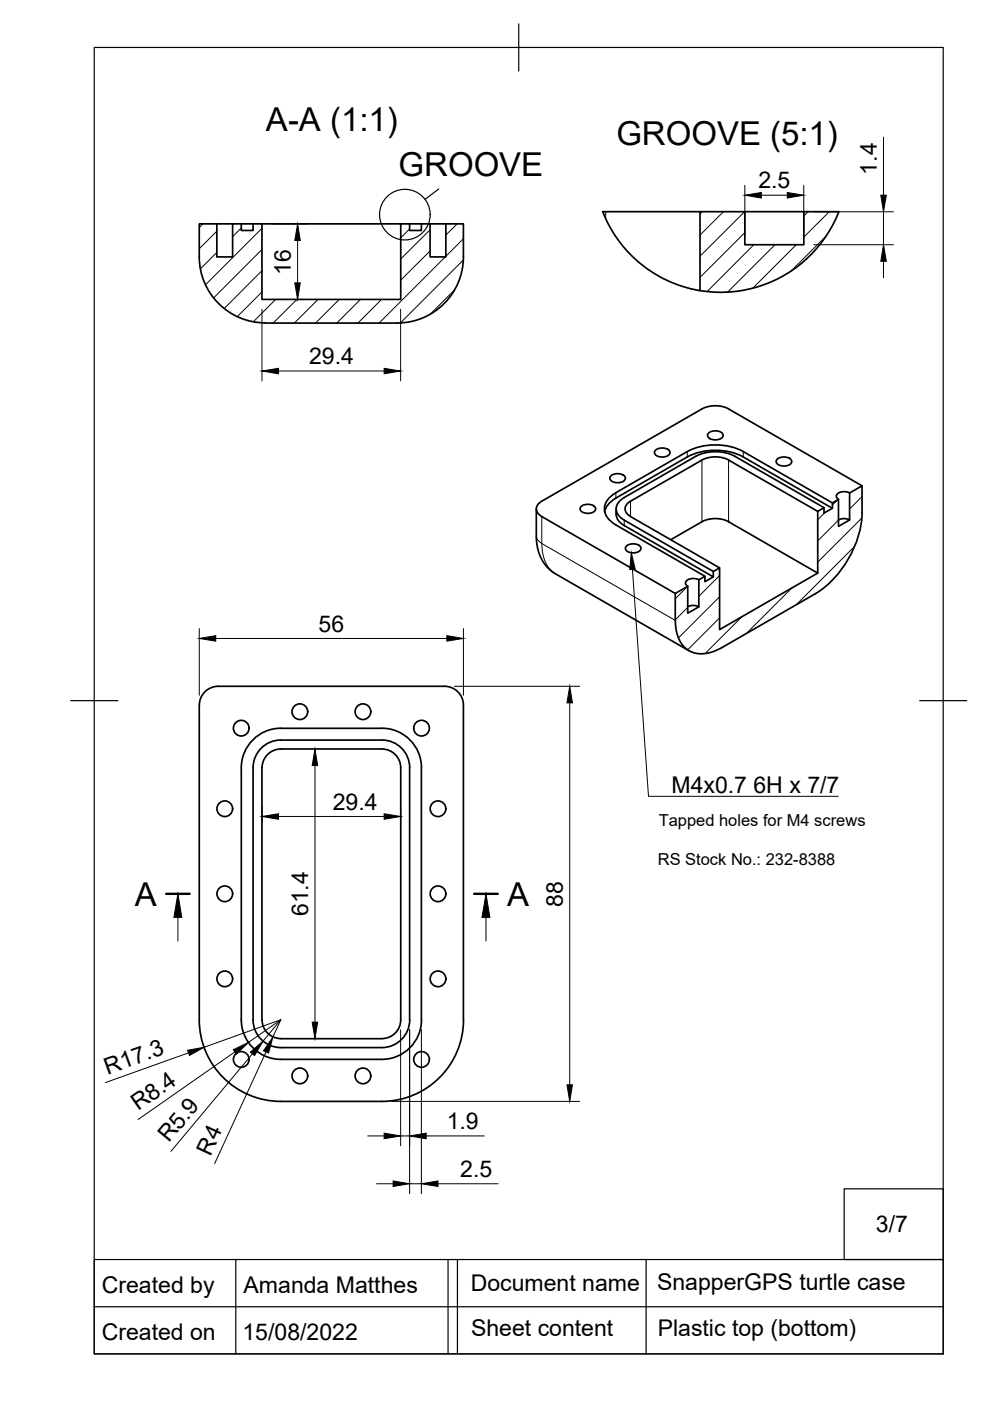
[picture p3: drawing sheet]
<svg xmlns="http://www.w3.org/2000/svg" width="210mm" height="297mm" viewBox="0 0 210 297" stroke-linecap="round" stroke-linejoin="round" font-family="sans-serif">
<!-- layer: Visible -->
<g fill="none" stroke="#000" stroke-width=".36">
<path d="M42.2 54.5a14 14 0 0 0 14.1 14M42.2 54.5v-7h3.8v7h3.3v-7h1.9v1.4h2.5v-1.4h1.8v16h29.5v-16h1.8v1.4h2.5v-1.4h1.9v7h3.3v-7h3.8v7M46 47.5h3.3M51.2 47.5h2.5M55.5 47.5h29.5M86.8 47.5h2.5M91.2 47.5h3.3M98.3 54.5a14 14 0 0 1-14 14M148.4 44.9h9.5v7h12.5v-7h7.5a26.9 26.9 0 0 1-33.2 15.8l-3-1.1-1.8-.9-2.5-1.6-2.9-2.3-2.5-2.7-1.6-2.1-1.6-2.8-1-2.3h20.6v16.7M157.9 44.9h12.5M56.3 68.5h27.9M138.9 95.5a2.16 2.16 0 0 1 3.2 .3 1.43 1.43 0 0 1-1.9 1.1 1.27 1.27 0 0 1-1.4-1.1z"/>
<path d="M150.2 91.9a2.16 2.16 0 0 1 3.1 .3 1.43 1.43 0 0 1-1.9 1.1 1.27 1.27 0 0 1-1.4-1.1zM154.5 97.5l18.9 10.9M154.5 86.7l28.3 16.3M154.5 97.5a6.3 6.3 0 0 0-5.7 0l-15.1 8.8a1.71 1.71 0 0 0-1.2 1.6 1.71 1.71 0 0 0 1.2 1.6l18.9 10.9M154.5 86.7a6.3 6.3 0 0 0-5.7 0l-33.9 19.6a1.71 1.71 0 0 0-1.2 1.6 1.71 1.71 0 0 0 1.2 1.6l28.3 16.3M164.7 97.4a2.16 2.16 0 0 1 3.2 .3 1.43 1.43 0 0 1-1.9 1.1 1.27 1.27 0 0 1-1.4-1.1zM113.7 107.9v6.1l.2 2 .5 1.7 .5 1.1 1.5 1.9 1.1 .8 28.6 16.5M123.2 107.5a2.16 2.16 0 0 1 3.1 .2 1.43 1.43 0 0 1-1.9 1.1 1.27 1.27 0 0 1-1.4-1.1zM129.5 101a2.16 2.16 0 0 1 3.1 .2 1.43 1.43 0 0 1-1.9 1.1 1.27 1.27 0 0 1-1.4-1.1zM130.6 105.6l15.1-8.7a13.1 13.1 0 0 1 11.9 0l18.9 10.9M130.6 104.5l15.1-8.8a13.1 13.1 0 0 1 11.9 0l18.9 10.9M130.6 111.3l18.9 10.9"/>
<path d="M130.6 105.6a4.6 4.6 0 0 0-2.4 2.9M130.6 104.5a3.7 3.7 0 0 0-2.1 4.8l1.2 1.4 .9 .6M130.6 107.9v1.1M130.6 109a2.94 2.94 0 0 0 1.8 2.4l18.8 10.9M132.8 115.8a2.16 2.16 0 0 1 3.1 .3 1.43 1.43 0 0 1-1.9 1.1 1.27 1.27 0 0 1-1.4-1.1zM154.5 110.6l18.9 10.9M154.5 110.6a6.3 6.3 0 0 0-5.7 0l-6.6 3.8M174.7 107.6l-18.9-10.8a9.2 9.2 0 0 0-8.3 0l-15.1 8.7a2.49 2.49 0 0 0-1.2 3.8l1.2 1 18.8 10.9M177.8 110.2a2.58 2.58 0 0 1 2.3 0M180.1 104.5a2.19 2.19 0 0 0-2.8 .5l.2 .6 .3 .3M145.8 128.6a2.58 2.58 0 0 1 2.4 0M148.2 122.9a2.19 2.19 0 0 0-2.9 .6l.2 .5 .3 .3"/>
<path d="M172.9 125.9l-19.8 11.4a6.9 6.9 0 0 1-7.4 .4 7.3 7.3 0 0 1-2.5-6.2M172.9 125.9a21.8 21.8 0 0 0 9.9-17.2v-5.7l-2.7 1.5v5.7l-2.3 1.4v-5.7l-1.3 .7v1.2l-1.8 1v-1.2l-1.3 .8v13.1l-20.8 12v-13.1l-1.4 .8v1.1l-1.7 1v-1.1l-1.3 .7v5.8l-2.4 1.3v-5.7l-2.6 1.5v5.7M42.2 149.5v66.7a17.3 17.3 0 0 0 17.4 17.3M42.3 149.5a4 4 0 0 1 4-4h48a4 4 0 0 1 4 4M59.5 158.8h21.5M59.5 154.4h21.5M59.5 156.9h21.5M59.6 154.4a8.4 8.4 0 0 0-8.4 8.4v53.4a8.4 8.4 0 0 0 8.4 8.4M59.6 158.8a4 4 0 0 0-4 4l-.1 53.4a4 4 0 0 0 4.1 4M59.6 156.9a5.9 5.9 0 0 0-5.9 5.9v53.4a5.9 5.9 0 0 0 5.9 5.9M81 154.4a8.4 8.4 0 0 1 8.4 8.4l-.1 53.4a8.4 8.4 0 0 1-8.3 8.4M81 158.8a4 4 0 0 1 4 4v53.4a4 4 0 0 1-4 4"/>
<path d="M81 156.9a5.9 5.9 0 0 1 5.9 5.9M98.3 149.5v66.7a17.3 17.3 0 0 1-17.3 17.3M86.8 162.8v53.4M86.9 216.2a5.9 5.9 0 0 1-5.9 5.9M59.5 233.5h21.5M59.5 224.6h21.5M59.5 220.2h21.5M59.5 222.1h21.5"/>
<circle cx="51.1" cy="154.4" r="1.66"/>
<circle cx="63.6" cy="150.9" r="1.66"/>
<circle cx="77" cy="150.9" r="1.66"/>
<circle cx="89.4" cy="154.4" r="1.66"/>
<circle cx="47.7" cy="171.5" r="1.66"/>
<circle cx="92.9" cy="171.5" r="1.66"/>
<circle cx="47.7" cy="189.5" r="1.66"/>
<circle cx="92.9" cy="189.5" r="1.66"/>
<circle cx="47.7" cy="207.5" r="1.66"/>
<circle cx="92.9" cy="207.5" r="1.66"/>
<circle cx="51.1" cy="224.6" r="1.66"/>
<circle cx="63.6" cy="228.1" r="1.66"/>
<circle cx="77" cy="228.1" r="1.66"/>
<circle cx="89.4" cy="224.6" r="1.66"/>
</g>
<!-- layer: Visible Narrow -->
<path d="M128.4 44.9v1.5M145.7 95.7v1.2M148.8 97.5v13.1M154.5 97.5v13.1M157.6 95.7v1.2M113.7 113.6a1.92 1.92 0 0 0 1.2 1.6M114.9 109.5v5.7M114.9 115.2l28.3 16.3M114.9 115.2a7.2 7.2 0 0 0 2.9 6.5M130.6 104.5v1.1M132.4 110.3v1.1M133.7 106.3v3.2" fill="none" stroke="#000" stroke-width=".21"/>
<!-- layer: Border -->
<path d="M20 10.1h180v276.9h-180zM110 5.1v10M15 148.6h10M195 148.6h10" fill="none" stroke="#000" stroke-width=".25"/>
<!-- layer: TitleBlock -->
<path d="M179 252.1h21v14.9h-21zM20 267h180v20h-180zM20 277.1h180M50 267v20M95 267v20M97 267v20M137 267v20" fill="none" stroke="#000" stroke-width=".25"/>
<!-- layer: Hatching -->
<g fill="none" stroke="#000" stroke-width=".21">
<path d="M43 47.5l-.8 .7M46 49l-3.8 3.7M46 53.5l-3.5 3.5M51.2 48.3l-1.9 1.9M55.5 48.4l-11.9 12M55.5 52.9l-10.2 10.3M55.5 57.4l-8 8M86.8 48.5l-1.9 1.9M91.2 48.7l-6.3 6.2M91.2 53.2l-6.3 6.2M94.4 54.5l-14 14M96.9 47.5l-2.4 2.4"/>
<path d="M98.2 55.1l-13.3 13.4M98.3 50.6l-3.8 3.8M148.9 44.9l-.5 .4M153.4 44.9l-5 4.9M157.9 44.9l-9.5 9.4M157.9 49.3l-9.5 9.5M159.8 51.9l-9.9 9.9M164.3 51.9l-10 10M168.8 51.9l-9.2 9.2M171.3 44.9l-.9 .9M175.2 50l-7.4 7.4M175.8 44.9l-5.4 5.4"/>
<path d="M55.5 61.9l-5.2 5.2M58.4 63.5l-4.7 4.7M62.9 63.5l-5 5M67.4 63.5l-5 5M71.9 63.5l-5 5M76.4 63.5l-5 5M80.9 63.5l-5 5M96.4 61.5l-5.2 5.1M174.9 108.7l-1.5 1.5M177.6 106l-1.1 1.1M177.8 110.3l-4.4 4.4M181.2 115.9l-12.4 12.3"/>
<path d="M182.7 109.8l-9.3 9.4M182.8 105.3l-2.7 2.6M145.8 124.3l-2.6 2.6M145.8 128.8l-2.6 2.6M152.6 122l-4.4 4.4M152.6 126.5l-8.8 8.8M152.6 131l-6.8 6.8M157.3 130.8l-7.8 7.8M167.9 124.7l-9.6 9.6"/>
</g>
<!-- layer: Annotations -->
<path d="M35.2 189.5h5M100.5 189.5h5" fill="none" stroke="#000" stroke-width=".51"/>
<path d="M134.1 120.7l3.4 48.1h40.2M37.7 194.5v5M103 194.5v5" fill="none" stroke="#000" stroke-width=".21"/>
<path d="M133.9 117.2l.8 3.5h-1.2zM37.7 189.5l.8 5h-1.6zM103 189.5l.9 5h-1.7z" fill="#000" stroke="#000" stroke-width=".21"/>
<!-- layer: Dimensions -->
<g fill="none" stroke="#000" stroke-width=".21">
<path d="M157.9 39.3v10.5M170.4 39.3v10.5M187.3 29.1v12.3M57.7 47.5h7.5M63.1 51v9M161.4 41.4h5.5M172.5 51.9h16.9M172.5 44.9h16.9M187.3 44.9v7M187.3 55.4v3.5M55.5 65.6v15.2M57.7 63.5h7.5"/>
<path d="M59.1 78.7h22.3M84.9 65.6v15.2M42.2 133.3v14.1M45.7 135.4h49M98.3 133.3v14.1M96.4 145.5h26.5M120.8 149v81M55.5 171v3.2M59.1 173.1h22.3M66.8 162.3v54.4M84.9 171v3.2M59.5 216.2l-16.2 5.8"/>
<path d="M59.5 216.2l-6.8 4.8M59.5 216.2l-3.7 4.5M59.5 216.2l-1.6 3.6M84.9 218.3v24.6M86.8 218.3v34.8M89.3 218.3v34.8M40 223.2l-17.7 6.3M49.8 223l-20.5 14.3M53.5 223.4l-17.3 20.7M56.4 223l-10.9 23.7M83.1 233.5h39.8M78 240.8h3.4"/>
<path d="M79.8 251h3.6M84.9 240.8h1.9M86.8 251h2.5M90.4 240.8h12.3M92.9 251h12.7"/>
</g>
<g fill="#000" stroke="#000" stroke-width=".21">
<path d="M62.5 60h1.2l-.6 3.5zM63.1 47.5l.6 3.5h-1.2zM157.9 41.4l3.5-.6v1.2zM166.9 40.8l3.5 .6-3.5 .6zM187.3 51.9l.6 3.5h-1.1zM186.8 41.4h1.1l-.6 3.5zM55.5 78.7l3.6-.6v1.2zM81.4 78.1l3.5 .6-3.5 .6zM42.2 135.4l3.5-.6v1.1zM94.7 134.8l3.6 .6-3.6 .5zM120.8 145.5l.6 3.5h-1.2zM55.5 173.1l3.6-.6v1.2z"/>
<path d="M66.8 158.8l.6 3.5h-1.2zM81.4 172.5l3.5 .6-3.5 .6zM66.2 216.7h1.2l-.6 3.5zM39.8 222.7l3.5-.7-3.1 1.8zM49.5 222.6l3.2-1.6-2.6 2.5zM53.1 223.1l2.7-2.4-1.8 3.1zM57.9 219.8l-1 3.5-1-.5zM120.2 230h1.2l-.6 3.5zM81.4 240.2l3.5 .6-3.5 .6zM83.4 250.4l3.4 .6-3.4 .6zM86.8 240.8l3.6-.6v1.2zM89.3 251l3.6-.6v1.2z"/>
</g>
<!-- layer: Annotations -->
<g fill="none" stroke="#000" stroke-width=".25">
<path d="M93 40.1l-2.9 2.2"/>
<circle cx="85.8" cy="45.5" r="5.4"/>
</g>
<g font-size="7">
<text x="56.4" y="27.8">A-A (1:1)</text>
<text x="130.7" y="30.8">GROOVE (5:1)</text>
<text x="84.5" y="37.4">GROOVE</text>
<text x="28.6" y="192">A</text>
<text x="107.5" y="192">A</text>
</g>
<g font-size="4.9">
<text x="160.8" y="39.9">2.5</text>
<text x="185.9" y="37" transform="rotate(-90 185.9 37)">1.4</text>
<text x="61.6" y="58.4" transform="rotate(-90 61.6 58.4)">16</text>
<text x="65.5" y="77.2">29.4</text>
<text x="67.5" y="133.9">56</text>
<text x="70.5" y="171.6">29.4</text>
<text x="142.4" y="168.1">M4x0.7</text>
<text x="159.7" y="168.1">6H x 7/7</text>
<text x="65.3" y="194.3" transform="rotate(-90 65.3 194.3)">61.4</text>
<text x="119.3" y="192.2" transform="rotate(-90 119.3 192.2)">88</text>
<text x="22.8" y="227.8" transform="rotate(-20 22.8 227.8)">R17.3</text>
<text x="29.3" y="235.6" transform="rotate(-35 29.3 235.6)">R8.4</text>
<text x="94.7" y="239.4">1.9</text>
<text x="35.8" y="242.4" transform="rotate(-50 35.8 242.4)">R5.9</text>
<text x="44.7" y="245.2" transform="rotate(-65 44.7 245.2)">R4</text>
<text x="97.6" y="249.5">2.5</text>
<text x="185.7" y="261.1">3/7</text>
<text x="21.6" y="274.2">Created by</text>
<text x="51.6" y="274.1">Amanda Matthes</text>
<text x="99.8" y="273.7">Document name</text>
<text x="139.3" y="273.6">SnapperGPS turtle case</text>
<text x="21.6" y="284">Created on</text>
<text x="51.4" y="284.2">15/08/2022</text>
<text x="99.9" y="283.2">Sheet content</text>
<text x="139.4" y="283.3">Plastic top (bottom)</text>
</g>
<g font-size="3.5">
<text x="139.7" y="175.1">Tapped holes for M4 screws</text>
<text x="139.5" y="183.5">RS Stock No.: 232-8388</text>
</g>
</svg>
